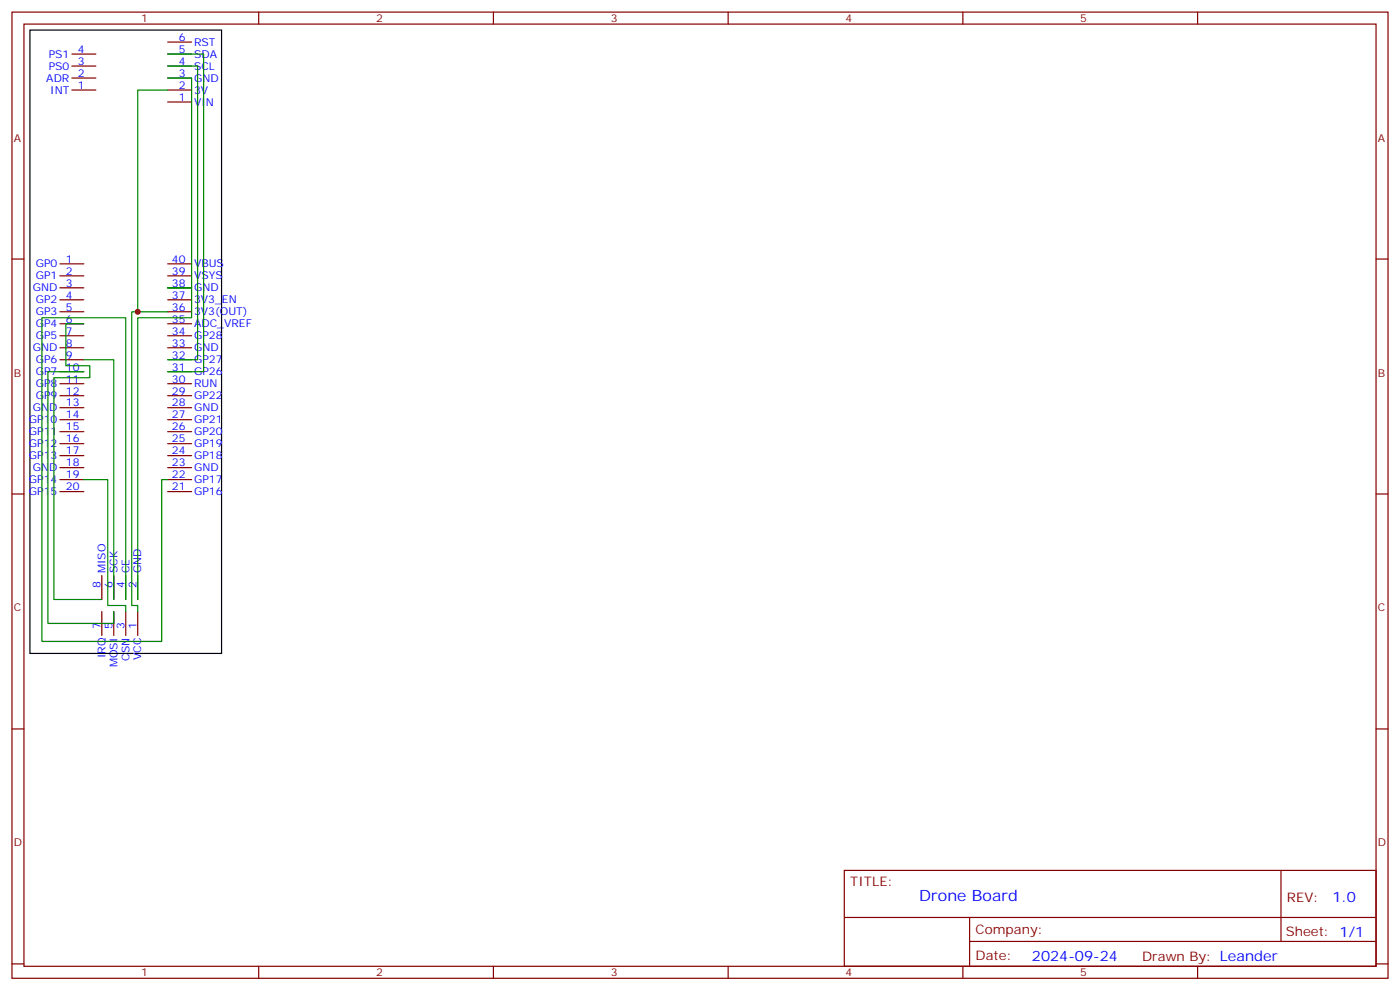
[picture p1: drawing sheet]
<svg xmlns="http://www.w3.org/2000/svg" width="412mm" height="292mm" viewBox="0 0 412 292" stroke-linecap="round" stroke-linejoin="round" font-family="sans-serif">
<g fill="none" stroke="#870000" stroke-width=".35">
<path d="M3.5 3.6h405.4v284.3h-405.4zM7.1 7.1h398.2v277.3h-398.2zM21.2 19.4h7M21.2 15.9h7M49.4 19.4h7M49.4 15.9h7M49.4 12.4h7M76.2 3.6v3.5M145.3 3.6v3.5M214.5 3.6v3.5M283.6 3.6v3.5M352.8 3.6v3.5"/>
<path d="M21.2 26.5h7M21.2 23h7M49.4 30h7M49.4 26.5h7M49.4 23h7M3.5 76.2h3.6M17.6 77.6h7.1M49.4 77.6h7M405.3 76.2h3.6M17.6 98.8h7.1M17.6 95.3h7.1M17.6 91.8h7.1"/>
<path d="M17.6 88.2h7.1M17.6 84.7h7.1M17.6 81.2h7.1M49.4 98.8h7M49.4 95.3h7M49.4 91.8h7M49.4 88.2h7M49.4 84.7h7M49.4 81.2h7M17.6 120h7.1M17.6 116.5h7.1M17.6 112.9h7.1"/>
<path d="M17.6 109.4h7.1M17.6 105.9h7.1M17.6 102.3h7.1M49.4 120h7M49.4 116.5h7M49.4 112.9h7M49.4 109.4h7M49.4 105.9h7M49.4 102.3h7M17.6 123.5h7.1M17.6 127h7.1M17.6 130.6h7.1"/>
<path d="M17.6 134.1h7.1M17.6 137.6h7.1M49.4 123.5h7M49.4 127h7M49.4 130.6h7M49.4 134.1h7M49.4 137.6h7M3.5 145.4h3.6M17.6 141.1h7.1M17.6 144.7h7.1M49.4 141.1h7M49.4 144.7h7"/>
<path d="M405.3 145.4h3.6M30 169.4v7M30 180v7M33.5 169.4v7M33.5 180v7M37 169.4v7M37 180v7M40.6 169.4v7M40.6 180v7M3.5 214.5h3.6M405.3 214.5h3.6M248.7 256.2h156.6v28.2h-156.6z"/>
<path d="M377.3 256.2v20.9M248.7 270h156.5M285.6 277.1h119.6M285.6 270v14.1M3.5 283.7h3.6M76.2 284.4v3.5M145.3 284.4v3.5M214.5 284.4v3.5M283.6 284.4v3.5M352.8 284.4v3.5M405.3 283.7h3.6"/>
</g>
<path d="M8.8 8.9h56.5v183.4h-56.5z" fill="none" stroke="#000" stroke-width=".35"/>
<path d="M49.4 19.4h8.8v86.5h-8.8M49.4 15.9h10.6v93.5h-10.6M49.4 26.5h-8.8v65.3M49.4 23h7v61.7h-7h7v8.8h-15.8v82.9M24.7 95.3h-5.3v12.3h7.1v3.6h-10.6v65.2h14.1M49.4 91.8h-10.6v86.4h1.8v1.8M24.7 105.9h8.8v70.5M24.7 109.4h-10.6v74.1h19.4v-3.5M24.7 141.1h7v37.1h5.3v1.8M49.4 141.1h-1.8v47.7h-35.3v-95.3h24.7v82.9" fill="none" stroke="#008700" stroke-width=".35"/>
<circle cx="40.6" cy="91.8" r=".88" fill="#c00"/>
<text font-size="4.6" fill="#00f" x="270.8" y="265.2">Drone Board</text>
<g font-size="4.2" fill="#00f">
<text x="392.5" y="265.4">1.0</text>
<text x="304" y="282.8">2024-09-24</text>
</g>
<g font-size="3.9" fill="#800">
<text x="250.5" y="260.7">TITLE:</text>
<text x="379.1" y="265.4">REV:</text>
<text x="287.4" y="274.9">Company:</text>
<text x="378.7" y="275.6">Sheet: 1/1</text>
<text x="287.4" y="282.6">Date:</text>
<text x="336.4" y="282.7">Drawn By: Leander</text>
</g>
<g font-size="3.2" fill="#800">
<text x="41.6" y="6.6">1</text>
<text x="110.8" y="6.6">2</text>
<text x="179.9" y="6.6">3</text>
<text x="249.1" y="6.6">4</text>
<text x="318.2" y="6.6">5</text>
<text x="4.1" y="41.7">A</text>
<text x="405.9" y="41.7">A</text>
<text x="4.1" y="110.8">B</text>
<text x="405.9" y="110.8">B</text>
<text x="4.1" y="180">C</text>
<text x="405.9" y="180">C</text>
<text x="4.1" y="249.1">D</text>
<text x="405.9" y="249.1">D</text>
<text x="41.6" y="287.4">1</text>
<text x="110.8" y="287.4">2</text>
<text x="179.9" y="287.4">3</text>
<text x="249.1" y="287.4">4</text>
<text x="318.2" y="287.4">5</text>
</g>
<g font-size="3.2" fill="#00f">
<text x="14.4" y="17">PS1</text>
<text x="22.9" y="15.6">4</text>
<text x="52.7" y="15.6">5</text>
<text x="52.7" y="12">6</text>
<text x="57.1" y="17">SDA</text>
<text x="57.1" y="13.4">RST</text>
<text x="14.4" y="20.5">PS0</text>
<text x="22.9" y="22.6">2</text>
<text x="22.9" y="19.1">3</text>
<text x="52.7" y="22.6">3</text>
<text x="52.7" y="19.1">4</text>
<text x="57.1" y="20.5">SCL</text>
<text x="13.6" y="24">ADR</text>
<text x="14.8" y="27.6">INT</text>
<text x="22.9" y="26.1">1</text>
<text x="52.7" y="29.7">1</text>
<text x="52.7" y="26.1">2</text>
<text x="57.1" y="27.6">3V</text>
<text x="57.1" y="24">GND</text>
<text x="57.1" y="31.1">VIN</text>
<text x="19.4" y="77.3">1</text>
<text x="50.6" y="77.3">40</text>
<text x="10.5" y="82.2">GP1</text>
<text x="10.5" y="78.7">GP0</text>
<text x="19.4" y="80.8">2</text>
<text x="50.6" y="80.8">39</text>
<text x="57.1" y="82.2">VSYS</text>
<text x="57.1" y="78.7">VBUS</text>
<text x="9.7" y="85.8">GND</text>
<text x="10.5" y="89.3">GP2</text>
<text x="19.4" y="87.9">4</text>
<text x="19.4" y="84.3">3</text>
<text x="50.6" y="87.9">37</text>
<text x="50.6" y="84.3">38</text>
<text x="57.1" y="89.3">3V3_EN</text>
<text x="57.1" y="85.8">GND</text>
<text x="10.5" y="92.8">GP3</text>
<text x="19.4" y="94.9">6</text>
<text x="19.4" y="91.4">5</text>
<text x="50.6" y="94.9">35</text>
<text x="50.6" y="91.4">36</text>
<text x="57.1" y="92.8">3V3(OUT)</text>
<text x="10.5" y="99.9">GP5</text>
<text x="10.5" y="96.3">GP4</text>
<text x="19.4" y="102">8</text>
<text x="19.4" y="98.5">7</text>
<text x="50.6" y="102">33</text>
<text x="50.6" y="98.5">34</text>
<text x="57.1" y="99.9">GP28</text>
<text x="57.1" y="96.3">ADC_VREF</text>
<text x="9.7" y="103.4">GND</text>
<text x="10.5" y="106.9">GP6</text>
<text x="19.4" y="105.5">9</text>
<text x="50.6" y="105.5">32</text>
<text x="57.1" y="106.9">GP27</text>
<text x="57.1" y="103.4">GND</text>
<text x="10.5" y="114">GP8</text>
<text x="10.5" y="110.5">GP7</text>
<text x="19.4" y="112.6">11</text>
<text x="19.4" y="109">10</text>
<text x="50.6" y="112.6">30</text>
<text x="50.6" y="109">31</text>
<text x="57.1" y="114">RUN</text>
<text x="57.1" y="110.5">GP26</text>
<text x="10.5" y="117.5">GP9</text>
<text x="19.4" y="119.6">13</text>
<text x="19.4" y="116.1">12</text>
<text x="50.6" y="119.6">28</text>
<text x="50.6" y="116.1">29</text>
<text x="57.1" y="117.5">GP22</text>
<text x="8.5" y="124.6">GP10</text>
<text x="9.7" y="121">GND</text>
<text x="19.4" y="123.2">14</text>
<text x="50.6" y="123.2">27</text>
<text x="57.1" y="124.6">GP21</text>
<text x="57.1" y="121">GND</text>
<text x="8.5" y="131.6">GP12</text>
<text x="8.5" y="128.1">GP11</text>
<text x="19.4" y="130.2">16</text>
<text x="19.4" y="126.7">15</text>
<text x="50.6" y="126.7">26</text>
<text x="50.6" y="130.2">25</text>
<text x="57.1" y="128.1">GP20</text>
<text x="57.1" y="131.6">GP19</text>
<text x="8.5" y="135.1">GP13</text>
<text x="19.4" y="137.3">18</text>
<text x="19.4" y="133.7">17</text>
<text x="50.6" y="133.7">24</text>
<text x="50.6" y="137.3">23</text>
<text x="57.1" y="135.1">GP18</text>
<text x="8.5" y="142.2">GP14</text>
<text x="9.7" y="138.7">GND</text>
<text x="19.4" y="140.8">19</text>
<text x="50.6" y="140.8">22</text>
<text x="57.1" y="138.7">GND</text>
<text x="57.1" y="142.2">GP17</text>
<text x="8.5" y="145.7">GP15</text>
<text x="19.4" y="144.3">20</text>
<text x="50.6" y="144.3">21</text>
<text x="57.1" y="145.7">GP16</text>
<text x="29.6" y="173.1" transform="rotate(-90 29.6 173.1)">8</text>
<text x="31" y="168.7" transform="rotate(-90 31 168.7)">MISO</text>
<text x="33.2" y="173.1" transform="rotate(-90 33.2 173.1)">6</text>
<text x="34.6" y="168.7" transform="rotate(-90 34.6 168.7)">SCK</text>
<text x="36.7" y="173.1" transform="rotate(-90 36.7 173.1)">4</text>
<text x="38.1" y="168.7" transform="rotate(-90 38.1 168.7)">CE</text>
<text x="40.2" y="173.1" transform="rotate(-90 40.2 173.1)">2</text>
<text x="41.6" y="168.7" transform="rotate(-90 41.6 168.7)">GND</text>
<text x="29.6" y="185.2" transform="rotate(-90 29.6 185.2)">7</text>
<text x="33.2" y="185.2" transform="rotate(-90 33.2 185.2)">5</text>
<text x="36.7" y="185.2" transform="rotate(-90 36.7 185.2)">3</text>
<text x="40.2" y="185.2" transform="rotate(-90 40.2 185.2)">1</text>
<text x="31" y="193.8" transform="rotate(-90 31 193.8)">IRQ</text>
<text x="34.6" y="196.4" transform="rotate(-90 34.6 196.4)">MOSI</text>
<text x="38.1" y="194.5" transform="rotate(-90 38.1 194.5)">CSN</text>
<text x="41.6" y="194.3" transform="rotate(-90 41.6 194.3)">VCC</text>
</g>
</svg>
